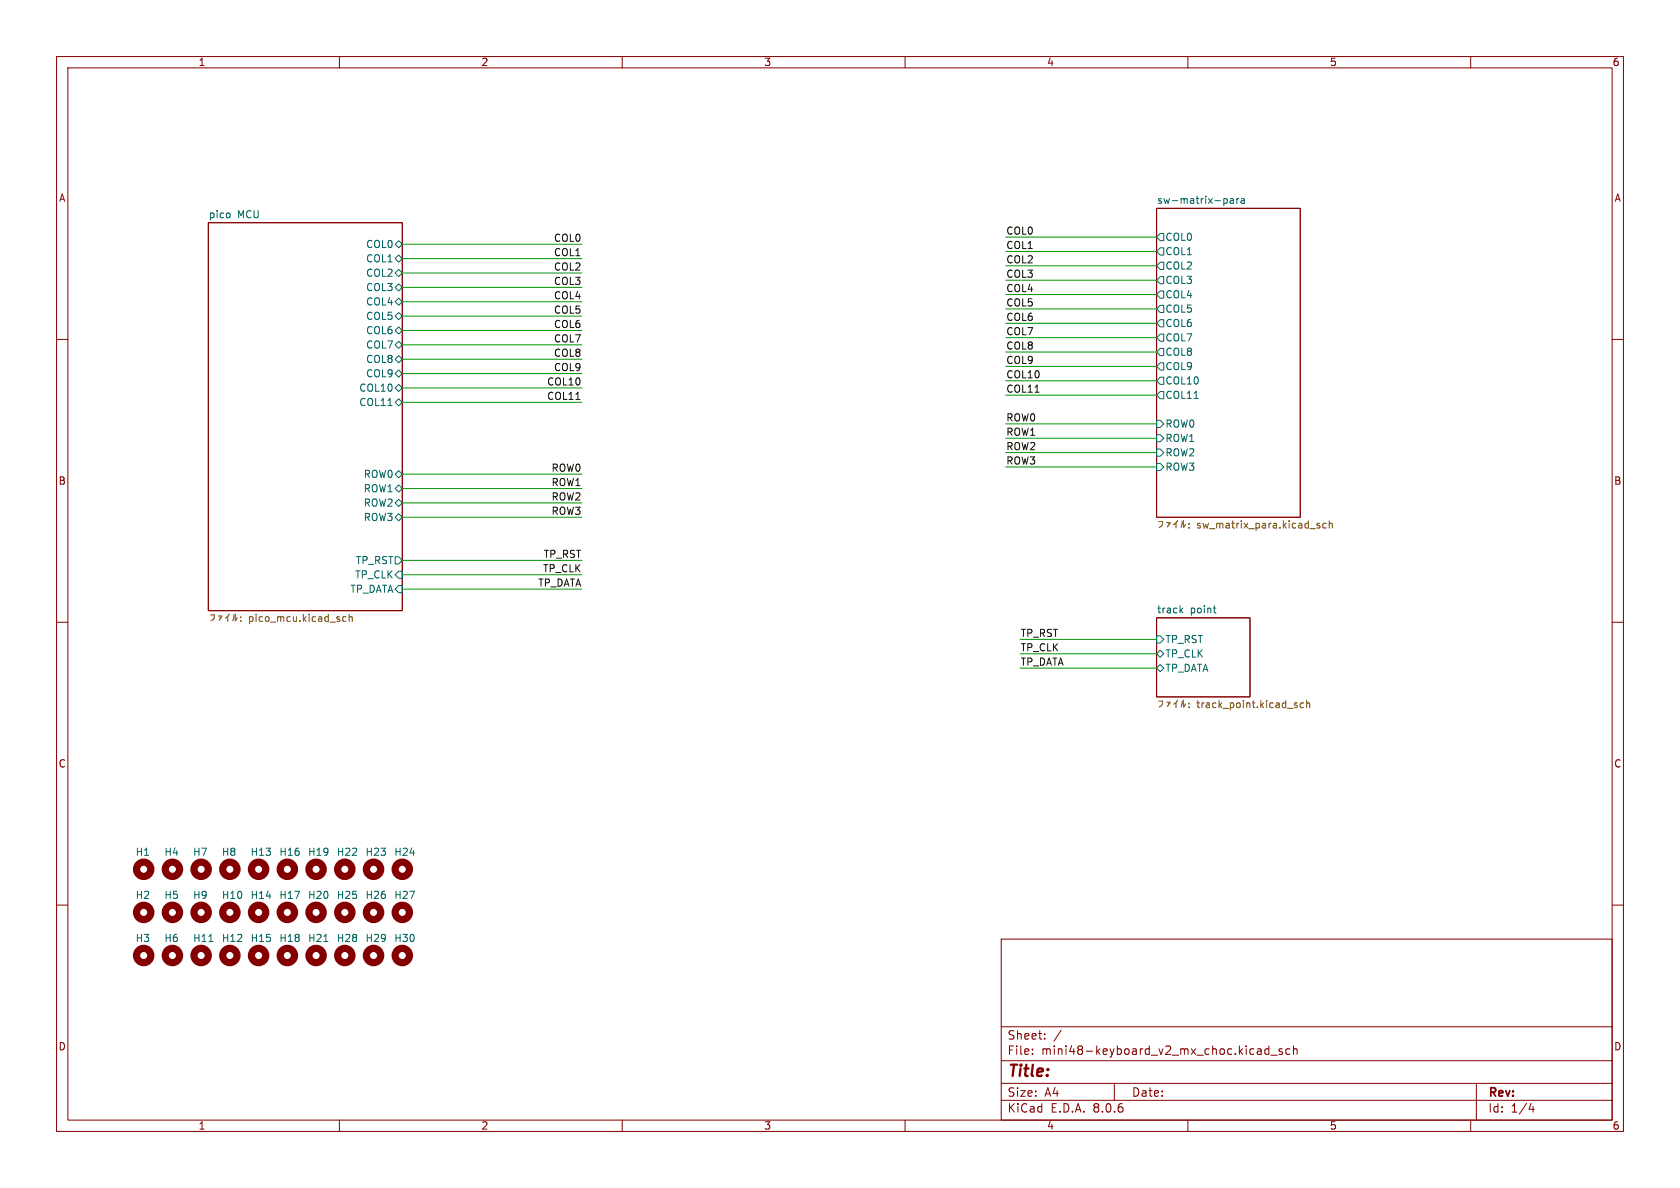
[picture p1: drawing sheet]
<svg xmlns="http://www.w3.org/2000/svg" width="297mm" height="210mm" viewBox="0 0 297 210" stroke-linecap="round" stroke-linejoin="round" font-family="sans-serif">
<g fill="none" stroke="#840000" stroke-width=".18">
<path d="M10 10h277v190h-277zM12 12h273v186h-273zM60 10v2M110 10v2M160 10v2M210 10v2M260 10v2M36.8 39.4h34.3v68.6h-34.3zM204.5 36.8h25.4v54.6h-25.4zM10 60h2M285 60h2M10 110h2"/>
<path d="M204.5 109.2h16.5v14h-16.5zM285 110h2M10 160h2M285 160h2M177 166h108v32h-108zM60 198v2M110 198v2M160 198v2M177 194.5h108M177 191.5h108M177 187.5h108M177 181.5h108"/>
<path d="M182.5 186.3v.1M182.5 185.5v.1M184.7 183.6v.1M184.7 182.8v.1M187.6 182.1l-1.3 2M197 191.5v3M210 198v2M222.7 185.4l.3 .2v.8M223 186.3l-.2 .1M223 185.8h-.2M224.3 184.9v1.5M224.3 185.5l-.4-.1-.3 .3v.4l.1 .2h.6"/>
<path d="M224.7 186.5h1.1M226.7 185.5l-.4-.1-.2 .2 .1 .2 .5 .2v.3h-.6M228 185.5l-.4-.1-.3 .3v.4l.2 .2h.5M228.7 185.5l.2-.1 .3 .1 .1 .9M228.7 184.9v1.5M260 198v2M261 191.5v6.5M270.7 195l-.4 1.1h.9M271 195.6v1"/>
</g>
<g fill="none" stroke="#006464" stroke-width=".18">
<path d="M40.6 37.8v.6M216.7 35.1l.3 .3v.3l-.3 .3M217.5 35.2h.5l.1 .8M218.1 35.4l-.5 .1-.1 .2 .1 .3 .5-.1M218.7 35.1v.9M219 35.1l-.3 .3M219.4 35.2h.5l.1 .8M220 35.4l-.4 .1-.2 .2 .2 .3 .4-.1M69.8 55.9l.7-.7 .6 .7-.6 .6zM69.8 45.7l.7-.6 .6 .6-.6 .7zM69.8 50.8l.7-.6 .6 .6-.6 .6zM69.8 48.3l.7-.7 .6 .7-.6 .6z"/>
<path d="M69.8 53.3l.7-.6 .6 .6-.6 .7zM69.8 58.4l.7-.6 .6 .6-.6 .7zM70.5 42.5l.6 .7-.6 .6-.7-.6zM205.1 43.8h.6v1.3h-.6l-.6-.6zM205.1 46.4h.6v1.2h-.6l-.6-.6zM205.1 41.3h.6v1.2h-.6l-.6-.6zM205.1 51.4h.6v1.3h-.6l-.6-.6zM205.1 48.9h.6v1.3h-.6l-.6-.7zM205.1 59.1h.6v1.2h-.6l-.6-.6zM205.1 56.5h.6v1.3h-.6l-.6-.6zM205.1 54h.6v1.2h-.6l-.6-.6zM68.6 71.7h.7"/>
<path d="M69.8 61l.7-.7 .6 .7-.6 .6zM69.8 66l.7-.6 .6 .6-.6 .7zM69.8 63.5l.7-.6 .6 .6-.6 .6zM69.8 68.6l.7-.7 .6 .7-.6 .6zM69.8 71.1l.7-.6 .6 .6-.6 .7zM204.5 74.3h.6l.6 .6-.6 .7h-.6zM204.5 76.8h.6l.6 .7-.6 .6h-.6zM204.5 79.4h.6l.6 .6-.6 .6h-.6zM205.1 61.6h.6v1.3h-.6l-.6-.7zM205.1 64.1h.6v1.3h-.6l-.6-.6zM205.1 69.2h.6v1.3h-.6l-.6-.6zM205.1 66.7h.6v1.2h-.6l-.6-.6z"/>
<path d="M211.1 70.4h.7M69.8 98.4h.7l.6 .7-.6 .6h-.7zM69.8 88.9l.7-.6 .6 .6-.6 .6zM69.8 91.4l.7-.6 .6 .6-.6 .7zM69.8 86.4l.7-.7 .6 .7-.6 .6zM69.8 83.8l.7-.6 .6 .6-.6 .7zM204.5 81.9h.6l.6 .7-.6 .6h-.6zM70.5 101h.6v1.2h-.6l-.7-.6zM70.5 103.5h.6v1.3h-.6l-.7-.7zM204.5 115.6l.6-.7 .6 .7-.6 .6zM204.5 112.4h.6l.6 .6-.6 .7h-.6zM205.1 117.5l.6 .6-.6 .6-.6-.6z"/>
<path d="M208.7 107.9l.4 .4M209.1 107.5l-.5 .5M214.5 107.5h.5M214.7 108.3h.3M36.9 166.4h.8M57.2 166.4h.8"/>
</g>
<g fill="none" stroke="#725600" stroke-width=".18">
<path d="M204.9 92.2h.6a.82 .82 0 0 1-.6 1M206.3 92.4h.6l-.2 .3M206.6 92.6l-.2 .6M207.9 92.4v.9M207.9 92.4l-.4 .3M208.2 92l-.3 .4M209 92.1l-.2 1.1M209.2 92v1.2l.4-.5M210.2 92.6v.1M210.2 93.2v.1M232.9 92.9l.4 .1 .1 .2-.2 .1h-.4M232.9 92.6h.4"/>
<path d="M234.4 92.6l-.3-.1-.3 .2 .2 .6h.4M235 92.6l.2-.1 .3 .1v.7M235 92.1v1.2M37.2 108.7h.7a.82 .82 0 0 1-.6 1M38.6 108.9h.6l-.2 .4M38.9 109.1l-.2 .6M40.3 109v.9M40.3 109l-.5 .3M40.6 108.5l-.3 .5M41.3 108.6l-.1 1.1M41.6 108.5v1.2l.3-.5M42.6 109.7v.2"/>
<path d="M42.6 109.1v.1M61.2 109.1l-.4-.1-.2 .3 .1 .5h.5M61.7 109.1l.2-.1 .3 .1 .1 .8M61.7 108.6v1.3M204.9 123.9h.6a.82 .82 0 0 1-.6 1.1M206.3 124.1h.6l-.2 .4M206.6 124.3l-.2 .6M207.9 124.2v.9M207.9 124.2l-.4 .3M208.2 123.8l-.3 .4M209 123.9l-.2 1.1M209.2 123.8v1.2l.4-.6"/>
<path d="M210.2 125v.1M210.2 124.3v.1M229 124.7h.3l.1 .2-.2 .2h-.3M229 124.3h.3M230.5 124.3h-.4l-.3 .2 .2 .5h.5M231 124.4l.2-.1h.3v.8M231 123.8v1.3"/>
</g>
<g fill="none" stroke="#840000" stroke-width="1.3">
<circle cx="25.4" cy="153.7" r="1.27"/>
<circle cx="30.5" cy="153.7" r="1.27"/>
<circle cx="35.6" cy="153.7" r="1.27"/>
<circle cx="40.6" cy="153.7" r="1.27"/>
<circle cx="45.7" cy="153.7" r="1.27"/>
<circle cx="50.8" cy="153.7" r="1.27"/>
<circle cx="55.9" cy="153.7" r="1.27"/>
<circle cx="61" cy="153.7" r="1.27"/>
<circle cx="66" cy="153.7" r="1.27"/>
<circle cx="71.1" cy="153.7" r="1.27"/>
<circle cx="25.4" cy="168.9" r="1.27"/>
<circle cx="25.4" cy="161.3" r="1.27"/>
<circle cx="30.5" cy="161.3" r="1.27"/>
<circle cx="30.5" cy="168.9" r="1.27"/>
<circle cx="35.6" cy="168.9" r="1.27"/>
<circle cx="35.6" cy="161.3" r="1.27"/>
<circle cx="40.6" cy="168.9" r="1.27"/>
<circle cx="40.6" cy="161.3" r="1.27"/>
<circle cx="45.7" cy="161.3" r="1.27"/>
<circle cx="45.7" cy="168.9" r="1.27"/>
<circle cx="50.8" cy="161.3" r="1.27"/>
<circle cx="50.8" cy="168.9" r="1.27"/>
<circle cx="55.9" cy="168.9" r="1.27"/>
<circle cx="55.9" cy="161.3" r="1.27"/>
<circle cx="61" cy="168.9" r="1.27"/>
<circle cx="61" cy="161.3" r="1.27"/>
<circle cx="66" cy="168.9" r="1.27"/>
<circle cx="66" cy="161.3" r="1.27"/>
<circle cx="71.1" cy="168.9" r="1.27"/>
<circle cx="71.1" cy="161.3" r="1.27"/>
</g>
<path d="M101.8 70.6h.7M183 69.3h.7" fill="none" stroke="#0f0f0f" stroke-width=".18"/>
<g fill="none" stroke="#009600" stroke-width=".18">
<path d="M71.1 45.7h31.8M71.1 50.8h31.8M71.1 48.3h31.8M71.1 43.2h31.8M71.1 53.3h31.8M71.1 58.4h31.8M71.1 55.9h31.8M177.8 52.1h26.7M177.8 47h26.7M177.8 44.5h26.7M177.8 41.9h26.7M177.8 49.5h26.7"/>
<path d="M177.8 54.6h26.7M177.8 57.2h26.7M177.8 59.7h26.7M71.1 71.1h31.8M71.1 63.5h31.8M71.1 68.6h31.8M71.1 66h31.8M71.1 61h31.8M177.8 77.5h26.7M177.8 74.9h26.7M177.8 67.3h26.7M177.8 62.2h26.7"/>
<path d="M177.8 64.8h26.7M177.8 69.9h26.7M71.1 99.1h31.8M71.1 91.4h31.8M71.1 88.9h31.8M71.1 83.8h31.8M71.1 86.4h31.8M177.8 82.6h26.7M177.8 80h26.7M71.1 104.1h31.8M71.1 101.6h31.8M180.3 113h24.2"/>
<path d="M180.3 115.6h24.2M180.3 118.1h24.2"/>
</g>
<text font-size="2.8" fill="#840000" x="178" y="190.9">Title:</text>
<g font-size="2.1" fill="#840000">
<text x="178" y="184">Sheet:</text>
<text x="178" y="186.7">File:</text>
<text x="184.1" y="186.7">mini48-keyboard_v2_mx_choc.kicad_sch</text>
<text x="178" y="196.9">KiCad</text>
<text x="178" y="194.1">Size:</text>
<text x="184.7" y="194.1">A4</text>
<text x="185.7" y="196.9">E.D.A.</text>
<text x="193.3" y="196.9">8.0.6</text>
<text x="200" y="194.1">Date:</text>
<text x="263" y="194.3">Rev:</text>
<text x="263" y="196.9">Id:</text>
<text x="267.1" y="196.9">1/4</text>
</g>
<g font-size="1.8" fill="#840000">
<text x="35" y="11.9">1</text>
<text x="85" y="11.9">2</text>
<text x="135" y="11.9">3</text>
<text x="185" y="11.9">4</text>
<text x="235" y="11.9">5</text>
<text x="285" y="11.9">6</text>
<text x="10.3" y="35.9">A</text>
<text x="285.3" y="35.9">A</text>
<text x="10.3" y="85.9">B</text>
<text x="285.3" y="85.9">B</text>
<text x="10.3" y="135.9">C</text>
<text x="285.3" y="135.9">C</text>
<text x="10.3" y="185.9">D</text>
<text x="285.3" y="185.9">D</text>
<text x="35" y="199.9">1</text>
<text x="85" y="199.9">2</text>
<text x="135" y="199.9">3</text>
<text x="185" y="199.9">4</text>
<text x="235" y="199.9">5</text>
<text x="285" y="199.9">6</text>
</g>
<g font-size="1.8" fill="#006464">
<text x="36.8" y="38.7">pico</text>
<text x="42" y="38.7">MCU</text>
<text x="204.5" y="36.1">sw-matrix-para</text>
<text x="64.6" y="46.6">COL1</text>
<text x="64.6" y="44">COL0</text>
<text x="205.9" y="45.3">COL1</text>
<text x="205.9" y="47.9">COL2</text>
<text x="205.9" y="42.8">COL0</text>
<text x="64.6" y="51.7">COL3</text>
<text x="64.6" y="49.1">COL2</text>
<text x="205.9" y="52.9">COL4</text>
<text x="205.9" y="50.4">COL3</text>
<text x="64.6" y="56.7">COL5</text>
<text x="64.6" y="54.2">COL4</text>
<text x="64.6" y="59.3">COL6</text>
<text x="205.9" y="58">COL6</text>
<text x="205.9" y="55.5">COL5</text>
<text x="64.6" y="61.8">COL7</text>
<text x="64.6" y="64.4">COL8</text>
<text x="205.9" y="63.1">COL8</text>
<text x="205.9" y="65.6">COL9</text>
<text x="205.9" y="60.6">COL7</text>
<text x="63.4" y="69.4">COL10</text>
<text x="63.4" y="72">COL11</text>
<text x="64.6" y="66.9">COL9</text>
<text x="205.9" y="70.7">COL11</text>
<text x="205.9" y="68.2">COL10</text>
<text x="205.9" y="75.8">ROW0</text>
<text x="205.9" y="78.3">ROW1</text>
<text x="205.9" y="80.9">ROW2</text>
<text x="205.9" y="83.4">ROW3</text>
<text x="64.2" y="89.8">ROW2</text>
<text x="64.2" y="87.2">ROW1</text>
<text x="64.2" y="84.7">ROW0</text>
<text x="64.2" y="92.3">ROW3</text>
<text x="62.8" y="99.9">TP_RST</text>
<text x="61.8" y="105">TP_DATA</text>
<text x="62.7" y="102.5">TP_CLK</text>
<text x="204.5" y="108.5">track</text>
<text x="205.9" y="113.9">TP_RST</text>
<text x="210.4" y="108.5">point</text>
<text x="205.9" y="116.4">TP_CLK</text>
<text x="205.9" y="119">TP_DATA</text>
<text x="23.9" y="151.5">H1</text>
<text x="29" y="151.5">H4</text>
<text x="34" y="151.5">H7</text>
<text x="39.1" y="151.5">H8</text>
<text x="44.2" y="151.5">H13</text>
<text x="49.3" y="151.5">H16</text>
<text x="54.4" y="151.5">H19</text>
<text x="59.4" y="151.5">H22</text>
<text x="64.5" y="151.5">H23</text>
<text x="69.6" y="151.5">H24</text>
<text x="23.9" y="159.1">H2</text>
<text x="29" y="159.1">H5</text>
<text x="34" y="159.1">H9</text>
<text x="39.1" y="159.1">H10</text>
<text x="44.2" y="159.1">H14</text>
<text x="49.3" y="159.1">H17</text>
<text x="54.4" y="159.1">H20</text>
<text x="59.4" y="159.1">H25</text>
<text x="64.5" y="159.1">H26</text>
<text x="69.6" y="159.1">H27</text>
<text x="23.9" y="166.7">H3</text>
<text x="29" y="166.7">H6</text>
<text x="34" y="166.7">H11</text>
<text x="39.1" y="166.7">H12</text>
<text x="44.2" y="166.7">H15</text>
<text x="49.3" y="166.7">H18</text>
<text x="54.4" y="166.7">H21</text>
<text x="59.4" y="166.7">H28</text>
<text x="64.5" y="166.7">H29</text>
<text x="69.6" y="166.7">H30</text>
</g>
<g font-size="1.8" fill="#0f0f0f">
<text x="177.8" y="41.6">COL0</text>
<text x="97.8" y="45.4">COL1</text>
<text x="97.8" y="47.9">COL2</text>
<text x="97.8" y="42.8">COL0</text>
<text x="177.8" y="44.1">COL1</text>
<text x="177.8" y="46.6">COL2</text>
<text x="97.8" y="53">COL4</text>
<text x="97.8" y="50.5">COL3</text>
<text x="177.8" y="49.2">COL3</text>
<text x="177.8" y="51.7">COL4</text>
<text x="97.8" y="55.5">COL5</text>
<text x="97.8" y="58.1">COL6</text>
<text x="177.8" y="54.3">COL5</text>
<text x="177.8" y="59.3">COL7</text>
<text x="177.8" y="56.8">COL6</text>
<text x="97.8" y="63.2">COL8</text>
<text x="97.8" y="60.6">COL7</text>
<text x="97.8" y="65.7">COL9</text>
<text x="177.8" y="64.4">COL9</text>
<text x="177.8" y="61.9">COL8</text>
<text x="96.6" y="70.8">COL11</text>
<text x="96.6" y="68.2">COL10</text>
<text x="177.8" y="67">COL10</text>
<text x="177.8" y="69.5">COL11</text>
<text x="177.8" y="77.1">ROW1</text>
<text x="177.8" y="74.6">ROW0</text>
<text x="97.4" y="83.5">ROW0</text>
<text x="177.8" y="79.7">ROW2</text>
<text x="177.8" y="82.2">ROW3</text>
<text x="97.4" y="88.6">ROW2</text>
<text x="97.4" y="86">ROW1</text>
<text x="97.4" y="91.1">ROW3</text>
<text x="95.9" y="101.3">TP_CLK</text>
<text x="96" y="98.7">TP_RST</text>
<text x="95" y="103.8">TP_DATA</text>
<text x="180.3" y="112.7">TP_RST</text>
<text x="180.3" y="115.2">TP_CLK</text>
<text x="180.3" y="117.8">TP_DATA</text>
</g>
<g font-size="1.8" fill="#725600">
<text x="211.6" y="93.8">sw_matrix_para.kicad_sch</text>
<text x="43.9" y="110.3">pico_mcu.kicad_sch</text>
<text x="211.6" y="125.5">track_point.kicad_sch</text>
</g>
</svg>
